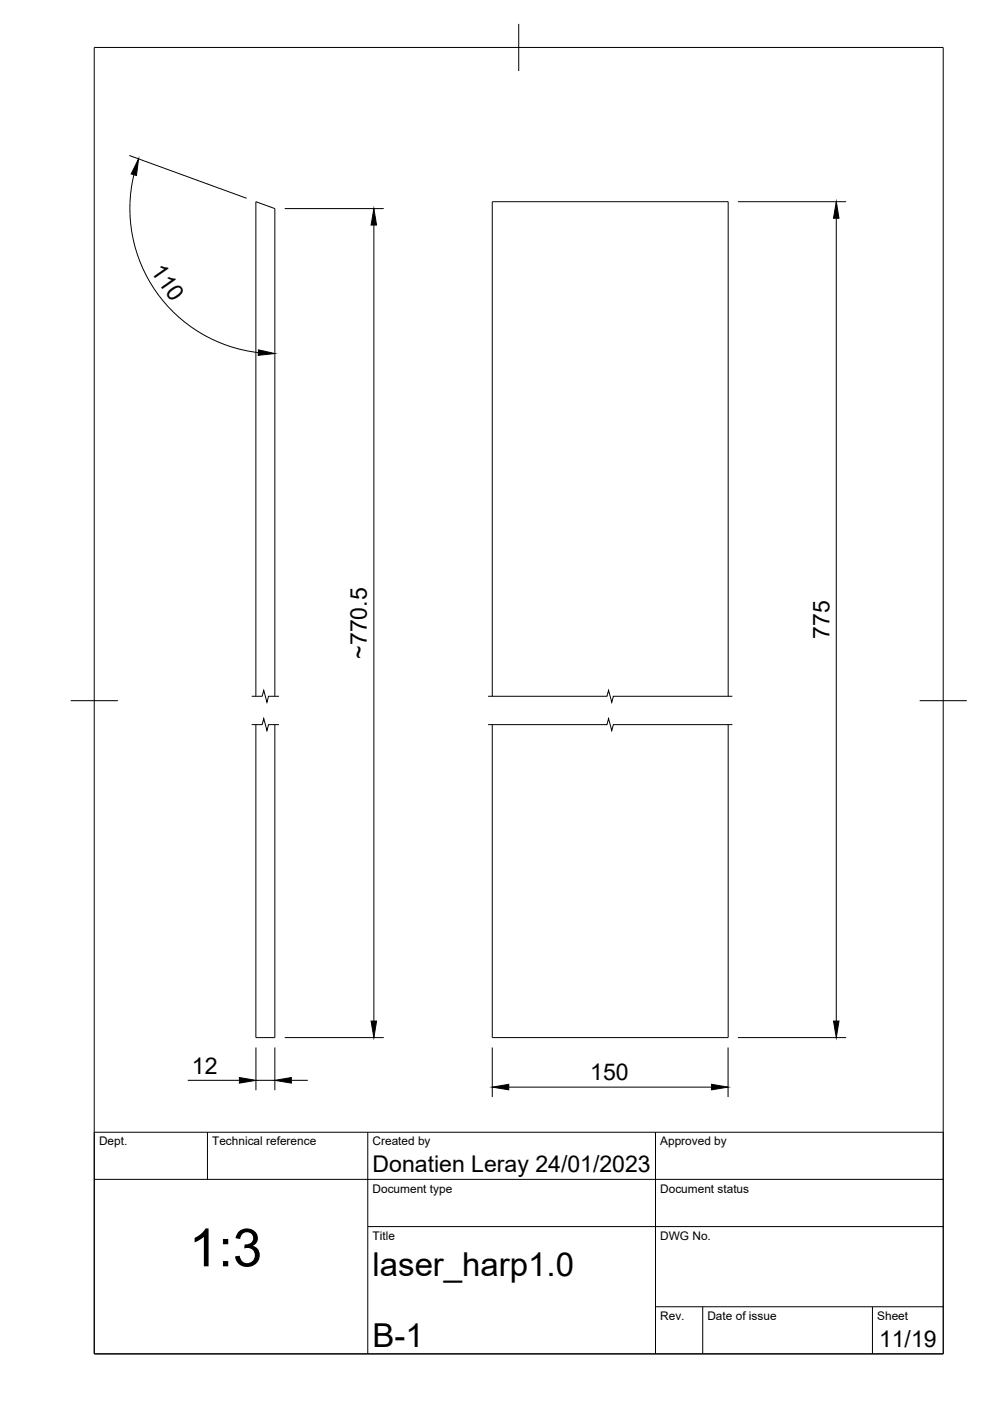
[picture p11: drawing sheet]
<svg xmlns="http://www.w3.org/2000/svg" width="210mm" height="297mm" viewBox="0 0 210 297" stroke-linecap="round" stroke-linejoin="round" font-family="sans-serif">
<!-- layer: Visible -->
<path d="M54.3 147.6v-104.8l4 1.4v103.4M54.3 153.6v66.4h4v-66.4M104.4 153.6v66.4h50v-66.4M104.4 147.6v-104.8h50v104.8" fill="none" stroke="#000" stroke-width=".21"/>
<!-- layer: TITLEBLOCK -->
<path d="M20 240.1h180v46.9h-180zM20 250h180M44 240.1v9.9M78 240.1v46.9M139 240.1v46.9M78 260.1h122M139 277.1h61M149 277.1v9.9M185 277.1v9.9" fill="none" stroke="#000" stroke-width=".21"/>
<!-- layer: Break Lines -->
<path d="M53.4 153.6h2.2l.3-1.2 .7 2.5 .3-1.3h2.3M53.4 147.6h2.2l.3-1.2 .7 2.5 .3-1.3h2.3M103.5 153.6h25.2l.3-1.2 .7 2.5 .3-1.3h25.3M103.5 147.6h25.2l.3-1.2 .7 2.5 .3-1.3h25.3" fill="none" stroke="#000" stroke-width=".21"/>
<!-- layer: BORDER -->
<path d="M20 10.1h180v276.9h-180zM110 5.1v10M15 148.6h10M195 148.6h10" fill="none" stroke="#000" stroke-width=".21"/>
<!-- layer: FD_Dimensions -->
<g fill="none" stroke="#000" stroke-width=".21">
<path d="M27.4 33l24.9 9M28.4 37a30.7 30.7 0 0 0 26.4 37.8M60.4 44.2h21M79.3 47.7v168.8M156.5 42.8h22.9M177.3 46.3v170.2M60.4 220h21M156.5 220h22.9M39.8 229.1h11M54.3 222.1v9M54.3 229.1h4M58.3 222.1v9"/>
<path d="M61.8 229.1h3.5M104.4 222.1v10.5M107.9 230.5h43M154.4 222.1v10.5"/>
</g>
<path d="M29.4 33.7l-.5 3.5-1.1-.3zM79.3 44.2l.5 3.5h-1.1zM177.3 42.8l.6 3.5h-1.2zM54.8 74.2l3.5 .8-3.6 .3zM78.7 216.5h1.1l-.5 3.5zM176.7 216.5h1.2l-.6 3.5zM50.8 228.5l3.5 .6-3.5 .5zM58.3 229.1l3.5-.6v1.1zM104.4 230.5l3.5-.6v1.2zM150.9 229.9l3.5 .6-3.5 .6z" fill="#000" stroke="#000" stroke-width=".21"/>
<text font-size="11.2" x="40" y="268.5">1:3</text>
<g font-size="7">
<text x="79" y="270.6">laser_harp1.0</text>
<text x="79" y="285.5">B-1</text>
</g>
<g font-size="4.9">
<text x="31.9" y="57.5" transform="rotate(55 31.9 57.5)">110</text>
<text x="175.9" y="135.5" transform="rotate(-90 175.9 135.5)">775</text>
<text x="77.8" y="139.7" transform="rotate(-90 77.8 139.7)">~770.5</text>
<text x="40.7" y="227.7">12</text>
<text x="125.1" y="229">150</text>
<text x="79" y="248.5">Donatien Leray 24/01/2023</text>
<text x="186.4" y="285.7">11/19</text>
</g>
<g font-size="2.5">
<text x="21" y="242.9">Dept.</text>
<text x="45" y="242.9">Technical reference</text>
<text x="79" y="242.9">Created by</text>
<text x="140" y="242.9">Approved by</text>
<text x="79" y="252.8">Document type</text>
<text x="140" y="252.8">Document status</text>
<text x="79" y="262.9">Title</text>
<text x="140" y="262.9">DWG No.</text>
<text x="140" y="279.9">Rev.</text>
<text x="150" y="279.9">Date of issue</text>
<text x="186" y="279.9">Sheet</text>
</g>
</svg>
